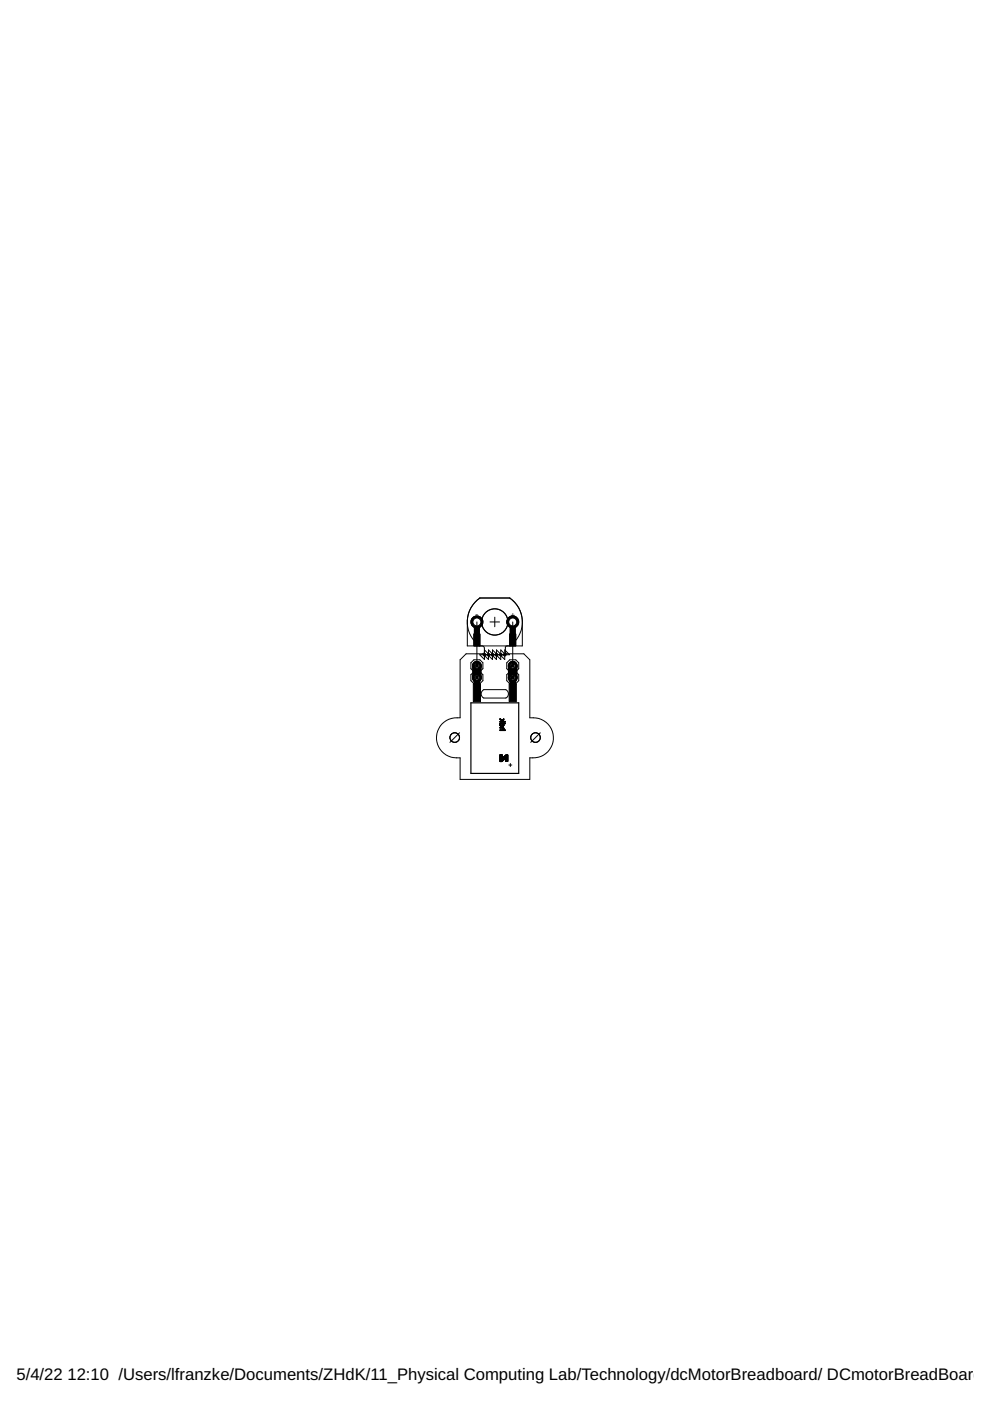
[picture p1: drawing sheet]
<svg xmlns="http://www.w3.org/2000/svg" width="210mm" height="297mm" viewBox="0 0 210 297" stroke-linecap="round" stroke-linejoin="round" font-family="sans-serif">
<g fill="none" stroke="#000" stroke-width=".21">
<path d="M106 153.7v.1M106 153.7h.1M106 152.4v.1M106 153l1.1 .1h-1.1zM106 153.3h1.1v.1h-1.1zM106 153.6v.1M106 153.8h.1M106 154.7h1.1v.2h-1.1zM106 154.3h.8M106 153.8l.1 .1M106 154.8h1.1M106 152.4l.5 .3 .3-.3"/>
<path d="M106 152.5l.4 .3-.1 .2M106 153h1.1M106 152.5l.3 .1M106 152.5h.2M106 152.4l.1 .1M106 152.4h.1M106 153.8h.2M106 153.6h.2M106 153.4h1.1M106 153.3h1.1M106 153.9h.3M106.1 153.9l.1 .1"/>
<path d="M106.1 153.9h.7M106.1 152.6h.3M106.1 153.6h-.1l.2 .1M106.1 153.6v.2l.3 .1M106.2 152.6l.2 .1M106.2 153.5l-.2 .1M106.2 153.5l-.1 .1M106.2 154h.4M106.2 154l.1 .1M106.2 153.5h.1M106.2 152.7h.5M106.2 153.5h-.2"/>
<path d="M106.3 152.7h.4M106.3 152.9h.2M106.3 153.4l-.1 .1M106.4 152.8h.2M106.5 153.4l.1 .1M106.5 153.9h.1M106.6 152.8l-.2 .1M106.6 153.5h.1M106.6 153.5h.2M106.6 153.9h.2M106.6 154.2l.1 .1M106.6 154.4h.1"/>
<path d="M106.6 154.7h.1M106.6 153.9h.1M106.6 154.4h.2M106.7 154.4h.1M106.7 152.6h.1M106.7 153.8h.1M106.7 154.4v.2M106.7 154.6h.1M106.7 153.8l-.1 .1M106.7 153.5v.1M106.7 153.5l.1 .1M106.7 153.6v.2"/>
<path d="M106.7 154.6l-.1 .1M106.7 154.5h.1M106.7 153.4l.1 .1M106.7 153.6h.1M106.7 154.5l.1 .1M106.7 152.5h.1M106.7 153.9l-.6 .1M106.8 153.9h.1M106.8 154.7h.1M106.8 152.6l-.2 .1M106.8 152.5h.1M106.8 153.9l-.3 .2"/>
<path d="M106.8 154.3l-.8-.1v.2h.8M106.8 153.5h.1M106.8 154.3h.1M106.8 154.3v.1M106.8 154.7h-.1M106.8 153.5v.1M106.8 154.6l-.1 .2M106.8 152.4v.2M106.8 154.6h.1M106.8 152.6l-.3 .4M106.8 152.6h-.2M106.8 152.4h.1"/>
<path d="M106.8 153.6h.1M106.8 153.8v.1M106.8 153.6v.2M106.8 154.4v.1M106.8 154.5v.1M106.8 154.5h-.1M106.8 153.7l-.1 .1M106 160.1h.4M106 160.8h1.1M106 160.8h1.7M106 160.7h.4M106 160.6h.4"/>
<path d="M106 160.5h.4M106 160.4h.4M106 160.3h.4M106 160.2h.4M106.5 161.4h-.5M106.6 161.3l-.6 .1M106.6 160.7h1.1M106.6 161.3h-.6M106.6 160.6h1.1M106.7 161.2l-.7 .1M106.7 161.2h-.7M106.7 160.6h1"/>
<path d="M106.8 161.1l-.8 .1M106.8 160.5h.9M106.8 161.1h-.8M106.9 160.4h.8M106.9 161l-.9 .1M107 161h-1M107 160.4h.7M107 160.9l-1 .1M107 160.3h.7M107.1 160.9h-1.1M107.1 160.3h.6M107.1 160.2h.6"/>
<path d="M107.2 160.1h.5M107.2 161.4h.5M107.2 161.3h.5M107.2 161.2h.5M107.2 161.1h.5M107.2 161h.5M107.2 160.9h.5M107.2 160.8h.5M107.3 160.1h.4v1.3h-.5v-.7l-.8 .8M107.3 160.1l-.9 .7v-.8h-.4v1.5l.4-.1M107.7 160.7h-1.2M107.9 162.2h.6"/>
<path d="M108.2 161.9v.6"/>
</g>
<path d="M100.5 134.4h1.2v2.5h-1.2zM108.1 134.4h1.2v2.5h-1.2z" fill="#000" stroke="#000" stroke-width=".21"/>
<path d="M101.1 132v2.4M108.7 132v2.4" fill="none" stroke="#000" stroke-width="1.3"/>
<circle cx="108.7" cy="143.7" r=".93" fill="#000" stroke="#000" stroke-width=".21"/>
<circle cx="108.7" cy="143.7" r=".51" fill="#fff" stroke="#000" stroke-width=".21"/>
<circle cx="108.7" cy="141.2" r=".93" fill="#000" stroke="#000" stroke-width=".21"/>
<circle cx="108.7" cy="141.2" r=".51" fill="#fff" stroke="#000" stroke-width=".21"/>
<circle cx="101.1" cy="141.2" r=".93" fill="#000" stroke="#000" stroke-width=".21"/>
<circle cx="101.1" cy="141.2" r=".51" fill="#fff" stroke="#000" stroke-width=".21"/>
<circle cx="101.1" cy="143.7" r=".93" fill="#000" stroke="#000" stroke-width=".21"/>
<circle cx="101.1" cy="143.7" r=".51" fill="#fff" stroke="#000" stroke-width=".21"/>
<circle cx="108.7" cy="131.9" r="1.27" fill="#000" stroke="#000" stroke-width=".21"/>
<circle cx="108.7" cy="131.9" r=".85" fill="#fff" stroke="#000" stroke-width=".21"/>
<circle cx="101.1" cy="131.9" r="1.27" fill="#000" stroke="#000" stroke-width=".21"/>
<circle cx="101.1" cy="131.9" r=".85" fill="#fff" stroke="#000" stroke-width=".21"/>
<path d="M100.5 134.4h1.2v2.5h-1.2zM108.1 134.4h1.2v2.5h-1.2zM100.4 144.9h1.5v3.9h-1.5zM107.9 144.9h1.6v3.9h-1.6z" fill="#000" stroke="#000" stroke-width=".21"/>
<path d="M101.1 132v2.4M108.7 132v2.4" fill="none" stroke="#000" stroke-width="1.3"/>
<path d="M101.1 141.2v2.5M108.7 141.2v2.5" fill="none" stroke="#000" stroke-width="2"/>
<path d="M101.1 141.2v3.3M108.7 143.7v.8" fill="none" stroke="#000" stroke-width="1.5"/>
<circle cx="108.7" cy="143.7" r=".93" fill="#000" stroke="#000" stroke-width=".21"/>
<circle cx="108.7" cy="143.7" r=".51" fill="#fff" stroke="#000" stroke-width=".21"/>
<circle cx="108.7" cy="141.2" r=".93" fill="#000" stroke="#000" stroke-width=".21"/>
<circle cx="108.7" cy="141.2" r=".51" fill="#fff" stroke="#000" stroke-width=".21"/>
<circle cx="101.1" cy="141.2" r=".93" fill="#000" stroke="#000" stroke-width=".21"/>
<circle cx="101.1" cy="141.2" r=".51" fill="#fff" stroke="#000" stroke-width=".21"/>
<circle cx="101.1" cy="143.7" r=".93" fill="#000" stroke="#000" stroke-width=".21"/>
<circle cx="101.1" cy="143.7" r=".51" fill="#fff" stroke="#000" stroke-width=".21"/>
<circle cx="108.7" cy="131.9" r="1.27" fill="#000" stroke="#000" stroke-width=".21"/>
<circle cx="108.7" cy="131.9" r=".85" fill="#fff" stroke="#000" stroke-width=".21"/>
<circle cx="101.1" cy="131.9" r="1.27" fill="#000" stroke="#000" stroke-width=".21"/>
<circle cx="101.1" cy="131.9" r=".85" fill="#fff" stroke="#000" stroke-width=".21"/>
<path d="M99.8 149h10.2v15h-10.2z" fill="none" stroke="#000" stroke-width=".25"/>
<g fill="none" stroke="#000" stroke-width=".21">
<path d="M99.1 136.9h11.6M101.1 131.9v9.5M101.7 126.8h6.4a6.2 6.2 0 0 1 0 10.1M101.7 126.8a6.2 6.2 0 0 0 0 10.1M102.2 136.9l.4 .2 .1 .3-.1 1.1-3.8 .1-1.2 1.3M103.9 131.9h2M104.9 130.9v2M107.5 136.9l-.2 .2-.2 .3v.9l.2 .3h3.8l1.2 1.3v12.3M108.1 139.9h1.2l.7 .6v1.3l-.7 .6 .7 .6v1.3l-.7 .6h-1.2l-.7-.6v-1.3l.7-.6-.7-.6v-1.3zM108.7 131.9v9.3M99.8 140.5l.7-.6h1.2l.7 .6v1.3l-.7 .6 .7 .6v1.3l-.7 .6h-1.2l-.7-.6v-1.3l.7-.6-.7-.6zM100.8 141.2h.6"/>
<path d="M108.4 143.7h.6M108.7 143.4v.6M112.3 160.7v4.5h-14.7"/>
<circle cx="102.7" cy="138.8" r=".25"/>
<circle cx="104.9" cy="131.9" r="2.79"/>
</g>
<path d="M100.9 143.4h.5v.5h-.5zM100.9 140.9h.5v.5h-.5zM108.5 140.9h.5v.5h-.5zM108.5 143.4h.5v.5h-.5z" fill="#000" stroke="#000" stroke-width=".21"/>
<circle cx="102.7" cy="138.8" r=".25" fill="#fff" stroke="#000" stroke-width=".21"/>
<circle cx="96.4" cy="156.4" r="1.02" fill="none" stroke="#000" stroke-width=".21"/>
<circle cx="96.4" cy="156.4" r="1.02" fill="#fff" stroke="#000" stroke-width=".21"/>
<circle cx="113.5" cy="156.4" r="1.02" fill="none" stroke="#000" stroke-width=".21"/>
<circle cx="113.5" cy="156.4" r="1.02" fill="#fff" stroke="#000" stroke-width=".21"/>
<g fill="none" stroke="#000" stroke-width=".21">
<path d="M97.6 139.9v12.3a4.3 4.3 0 0 0-5.1 4.2 4.3 4.3 0 0 0 5.1 4.3v4.5M99.1 136.9v-5.3a6.1 6.1 0 0 1 2.6-4.8h6.4a6.1 6.1 0 0 1 2.6 4.8v5.3M102.3 146.4l.3-.2h4.7a.99 .99 0 0 1 .5 .9 .99 .99 0 0 1-.5 .9h-4.7l-.6-.6v-.6zM112.3 152.2a4.3 4.3 0 0 1 5 4.2 4.3 4.3 0 0 1-5 4.3"/>
<circle cx="103.6" cy="138.8" r=".25"/>
<circle cx="104.9" cy="131.9" r="2.77"/>
</g>
<circle cx="103.6" cy="138.8" r=".25" fill="#fff" stroke="#000" stroke-width=".21"/>
<circle cx="104.4" cy="138.8" r=".25" fill="none" stroke="#000" stroke-width=".21"/>
<circle cx="104.4" cy="138.8" r=".25" fill="#fff" stroke="#000" stroke-width=".21"/>
<circle cx="105.3" cy="138.8" r=".25" fill="none" stroke="#000" stroke-width=".21"/>
<circle cx="105.3" cy="138.8" r=".25" fill="#fff" stroke="#000" stroke-width=".21"/>
<circle cx="106.2" cy="138.8" r=".25" fill="none" stroke="#000" stroke-width=".21"/>
<circle cx="106.2" cy="138.8" r=".25" fill="#fff" stroke="#000" stroke-width=".21"/>
<circle cx="107" cy="138.8" r=".25" fill="none" stroke="#000" stroke-width=".21"/>
<circle cx="107" cy="138.8" r=".25" fill="#fff" stroke="#000" stroke-width=".21"/>
<g fill="none" stroke="#000" stroke-width=".21">
<path d="M102.6 138.8l1 1v-2l1 1M103.4 138.8l1 1v-2l1 1M103.7 138.8l-1-1v2l-1-1h6.3l-1-1v2l-1-1M104.2 138.8l1.1 1v-2l1 1M105.2 138.8l1 1v-2l1 1M97.4 155.4l-2 2M114.6 155.4l-2.1 2"/>
<circle cx="96.4" cy="156.4" r=".99"/>
<circle cx="113.5" cy="156.4" r=".99"/>
</g>
<g font-size="3.5">
<text x="3.5" y="292.5">5/4/22</text>
<text x="14.3" y="292.5">12:10 /Users/lfranzke/Documents/ZHdK/11_Physical Computing Lab/Technology/dcMotorBreadboard/ DCmotorBreadBoard.b</text>
</g>
<g font-size="1.8">
<text x="100.8" y="130.8">-</text>
<text x="108.2" y="131">+</text>
</g>
</svg>
